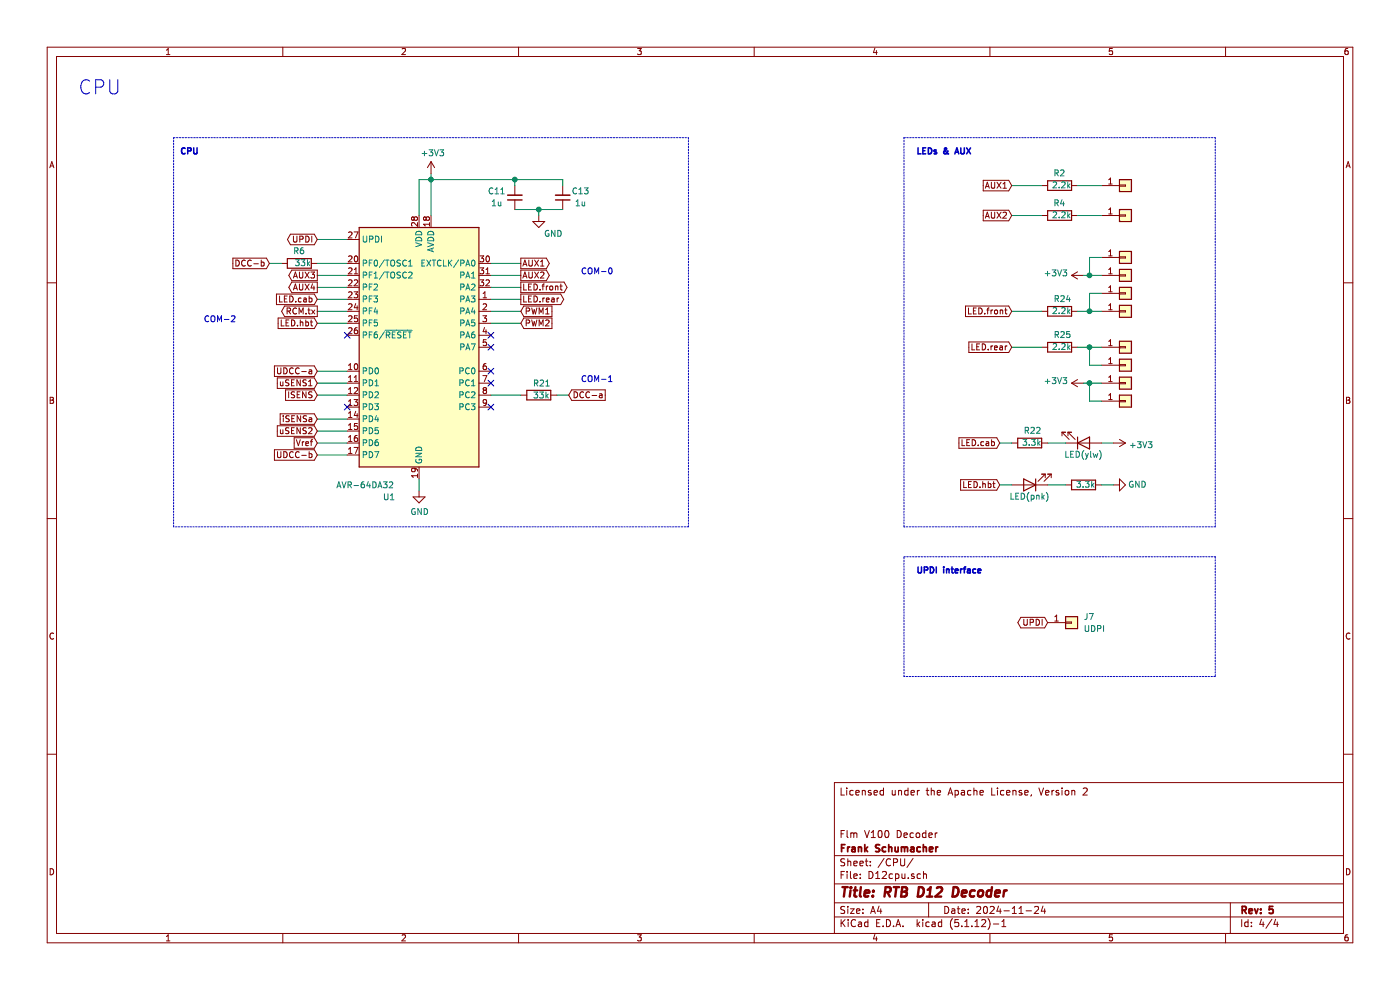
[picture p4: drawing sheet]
EESchema Schematic File Version 4
EELAYER 30 0
EELAYER END
$Descr A4 11693 8268
encoding utf-8
Sheet 4 4
Title "RTB D12 Decoder"
Date "2024-11-24"
Rev "5"
Comp "Frank Schumacher"
Comment1 "Flm V100 Decoder"
Comment2 ""
Comment3 ""
Comment4 "Licensed under the Apache License, Version 2"
$EndDescr
$Comp
L power:GND #PWR0103
U 1 1
P 4500 1800
F 0 "#PWR0103" H 4500 1550 50  0001 C CNN
F 1 "GND" H 4700 1650 50  0000 R CNN
F 2 "" H 4500 1800 50  0001 C CNN
F 3 "" H 4500 1800 50  0001 C CNN
	1    4500 1800
	1    0    0    -1  
$EndComp
$Comp
L Device:C_Small C13
U 1 1
P 4700 1650
F 0 "C13" H 4550 1600 50  0000 C CNN
F 1 "1u" H 4550 1700 50  0000 C CNN
F 2 "Capacitor_SMD:C_0402_1005Metric" H 4700 1650 50  0001 C CNN
F 3 "~" H 4700 1650 50  0001 C CNN
	1    4700 1650
	-1   0    0    1   
$EndComp
Wire Wire Line
	4500 1750 4700 1750
$Comp
L power:+3V3 #PWR0104
U 1 1
P 3600 1450
F 0 "#PWR0104" H 3600 1300 50  0001 C CNN
F 1 "+3V3" H 3615 1623 50  0000 C CNN
F 2 "" H 3600 1450 50  0001 C CNN
F 3 "" H 3600 1450 50  0001 C CNN
	1    3600 1450
	1    0    0    -1  
$EndComp
Text Notes 4850 3200 0    50   ~ 0
COM-1
$Comp
L Device:R R25
U 1 1
P 8850 2900
F 0 "R25" V 8950 2800 50  0000 L CNN
F 1 "2.2k" V 8850 2800 50  0000 L CNN
F 2 "Resistor_SMD:R_0402_1005Metric" V 8780 2900 50  0001 C CNN
F 3 "~" H 8850 2900 50  0001 C CNN
	1    8850 2900
	0    -1   -1   0   
$EndComp
$Comp
L power:+3V3 #PWR0109
U 1 1
P 9050 2300
F 0 "#PWR0109" H 9050 2150 50  0001 C CNN
F 1 "+3V3" V 9065 2428 50  0000 L CNN
F 2 "" H 9050 2300 50  0001 C CNN
F 3 "" H 9050 2300 50  0001 C CNN
	1    9050 2300
	0    -1   -1   0   
$EndComp
Wire Wire Line
	8450 2900 8700 2900
Text GLabel 8450 2900 0    50   Input ~ 0
LED.rear
$Comp
L Device:LED D3
U 1 1
P 9050 3700
F 0 "D3" H 9043 3445 50  0001 C CNN
F 1 "LED(ylw)" H 9050 3800 50  0000 C CNN
F 2 "LED_SMD:LED_0402_1005Metric" H 9050 3700 50  0001 C CNN
F 3 "~" H 9050 3700 50  0001 C CNN
	1    9050 3700
	1    0    0    1   
$EndComp
$Comp
L Device:R R22
U 1 1
P 8600 3700
F 0 "R22" V 8700 3600 50  0000 L CNN
F 1 "3.3k" V 8600 3600 50  0000 L CNN
F 2 "Resistor_SMD:R_0402_1005Metric" V 8530 3700 50  0001 C CNN
F 3 "~" H 8600 3700 50  0001 C CNN
	1    8600 3700
	0    -1   -1   0   
$EndComp
Text GLabel 8350 3700 0    50   Input ~ 0
LED.cab
Text GLabel 4350 2400 2    50   Output ~ 0
LED.front
Wire Wire Line
	2650 2200 2900 2200
Wire Wire Line
	4350 2600 4100 2600
Text Notes 4850 2300 0    50   ~ 0
COM-0
Text Notes 1700 2700 0    50   ~ 0
COM-2\n
Wire Wire Line
	2650 2000 2900 2000
Text GLabel 2650 2000 0    50   BiDi ~ 0
UPDI
$Comp
L power:GND #PWR0110
U 1 1
P 3500 4100
F 0 "#PWR0110" H 3500 3850 50  0001 C CNN
F 1 "GND" H 3505 3927 50  0000 C CNN
F 2 "" H 3500 4100 50  0001 C CNN
F 3 "" H 3500 4100 50  0001 C CNN
	1    3500 4100
	1    0    0    -1  
$EndComp
Wire Wire Line
	2250 2200 2350 2200
Text GLabel 2650 3100 0    50   Input ~ 0
UDCC-a
Text GLabel 2250 2200 0    50   Input ~ 0
DCC-b
$Comp
L MCU_Microchip_ATmega:ATmega4808-M U1
U 1 1
P 3500 2900
F 0 "U1" H 3250 1650 50  0000 C CNN
F 1 "AVR-64DA32" H 3050 1750 50  0000 C CNN
F 2 "Package_DFN_QFN:VQFN-32-1EP_5x5mm_P0.5mm_EP3.1x3.1mm" H 3500 2900 50  0001 C CIN
F 3 "http://ww1.microchip.com/downloads/en/DeviceDoc/40002016A.pdf" H 3500 2900 50  0001 C CNN
	1    3500 2900
	1    0    0    -1  
$EndComp
Text GLabel 4350 2700 2    50   Input ~ 0
PWM2
Text GLabel 4350 2600 2    50   Input ~ 0
PWM1
Wire Wire Line
	4100 2700 4350 2700
$Comp
L Device:R R24
U 1 1
P 8850 2600
F 0 "R24" V 8950 2500 50  0000 L CNN
F 1 "2.2k" V 8850 2500 50  0000 L CNN
F 2 "Resistor_SMD:R_0402_1005Metric" V 8780 2600 50  0001 C CNN
F 3 "~" H 8850 2600 50  0001 C CNN
	1    8850 2600
	0    -1   -1   0   
$EndComp
Wire Wire Line
	8450 2600 8700 2600
Text GLabel 8450 2600 0    50   Input ~ 0
LED.front
Text GLabel 4350 2200 2    50   Output ~ 0
AUX1
Text GLabel 4350 2500 2    50   Output ~ 0
LED.rear
Text GLabel 2650 3300 0    50   Input ~ 0
ISENS
Wire Wire Line
	2900 3100 2650 3100
Text GLabel 2650 3200 0    50   Input ~ 0
uSENS1
Text GLabel 2650 3600 0    50   Input ~ 0
uSENS2
Wire Wire Line
	8350 3700 8450 3700
Wire Wire Line
	8750 3700 8900 3700
Wire Wire Line
	2650 3200 2900 3200
Wire Wire Line
	2900 3800 2650 3800
Wire Wire Line
	2650 3300 2900 3300
Wire Wire Line
	2900 3600 2650 3600
$Comp
L Device:R R6
U 1 1
P 2500 2200
F 0 "R6" V 2600 2150 50  0000 L CNN
F 1 "33k" V 2500 2100 50  0000 L CNN
F 2 "Resistor_SMD:R_0402_1005Metric" V 2430 2200 50  0001 C CNN
F 3 "~" H 2500 2200 50  0001 C CNN
	1    2500 2200
	0    -1   -1   0   
$EndComp
Text GLabel 2650 3800 0    50   Input ~ 0
UDCC-b
Text GLabel 2650 2600 0    50   Output ~ 0
RCM.tx
Wire Wire Line
	2650 2600 2900 2600
$Comp
L Connector_Generic:Conn_01x01 J5
U 1 1
P 9400 2900
F 0 "J5" V 9364 2812 50  0001 R CNN
F 1 "Conn_01x01" V 9273 2812 50  0001 R CNN
F 2 "TestPoint:TestPoint_Pad_1.0x1.0mm" H 9400 2900 50  0001 C CNN
F 3 "~" H 9400 2900 50  0001 C CNN
	1    9400 2900
	1    0    0    -1  
$EndComp
$Comp
L Connector_Generic:Conn_01x01 J9
U 1 1
P 9400 3200
F 0 "J9" V 9364 3112 50  0001 R CNN
F 1 "Conn_01x01" V 9273 3112 50  0001 R CNN
F 2 "TestPoint:TestPoint_Pad_1.0x1.0mm" H 9400 3200 50  0001 C CNN
F 3 "~" H 9400 3200 50  0001 C CNN
	1    9400 3200
	1    0    0    -1  
$EndComp
$Comp
L Connector_Generic:Conn_01x01 J1
U 1 1
P 9400 2600
F 0 "J1" V 9364 2512 50  0001 R CNN
F 1 "Conn_01x01" V 9273 2512 50  0001 R CNN
F 2 "TestPoint:TestPoint_Pad_1.0x1.0mm" H 9400 2600 50  0001 C CNN
F 3 "~" H 9400 2600 50  0001 C CNN
	1    9400 2600
	1    0    0    -1  
$EndComp
$Comp
L Device:C_Small C11
U 1 1
P 4300 1650
F 0 "C11" H 4450 1600 50  0000 C CNN
F 1 "1u" H 4450 1700 50  0000 C CNN
F 2 "Capacitor_SMD:C_0402_1005Metric" H 4300 1650 50  0001 C CNN
F 3 "~" H 4300 1650 50  0001 C CNN
	1    4300 1650
	-1   0    0    1   
$EndComp
Wire Wire Line
	4300 1750 4500 1750
Connection ~ 4500 1750
$Comp
L Device:LED D5
U 1 1
P 8600 4050
F 0 "D5" H 8593 3795 50  0001 C CNN
F 1 "LED(pnk)" H 8600 4150 50  0000 C CNN
F 2 "LED_SMD:LED_0402_1005Metric" H 8600 4050 50  0001 C CNN
F 3 "~" H 8600 4050 50  0001 C CNN
	1    8600 4050
	-1   0    0    1   
$EndComp
$Comp
L Device:R R23
U 1 1
P 9050 4050
F 0 "R23" H 9120 4096 50  0001 L CNN
F 1 "3.3k" V 9050 3950 50  0000 L CNN
F 2 "Resistor_SMD:R_0402_1005Metric" V 8980 4050 50  0001 C CNN
F 3 "~" H 9050 4050 50  0001 C CNN
	1    9050 4050
	0    -1   -1   0   
$EndComp
Text GLabel 8350 4050 0    50   Input ~ 0
LED.hbt
Wire Wire Line
	8350 4050 8450 4050
Wire Wire Line
	9200 4050 9300 4050
$Comp
L power:+3V3 #PWR0120
U 1 1
P 9300 3700
F 0 "#PWR0120" H 9300 3550 50  0001 C CNN
F 1 "+3V3" V 9315 3828 50  0000 L CNN
F 2 "" H 9300 3700 50  0001 C CNN
F 3 "" H 9300 3700 50  0001 C CNN
	1    9300 3700
	0    1    1    0   
$EndComp
Text GLabel 2650 2700 0    50   Input ~ 0
LED.hbt
Wire Wire Line
	2900 2700 2650 2700
Wire Notes Line
	1450 4400 1450 1150
Wire Notes Line
	1450 1150 5750 1150
Wire Notes Line
	5750 1150 5750 4400
Wire Notes Line
	5750 4400 1450 4400
Wire Wire Line
	3500 4000 3500 4100
Wire Wire Line
	3500 1500 3600 1500
Wire Wire Line
	4700 1500 4700 1550
Wire Wire Line
	3500 1500 3500 1800
Wire Wire Line
	4300 1550 4300 1500
Connection ~ 4300 1500
Wire Wire Line
	4300 1500 4700 1500
Wire Wire Line
	3600 1800 3600 1500
Connection ~ 3600 1500
Wire Wire Line
	3600 1500 4300 1500
Wire Wire Line
	3600 1450 3600 1500
Text Notes 1500 1300 0    50   ~ 10
CPU
Wire Notes Line
	7550 1150 10150 1150
Wire Notes Line
	10150 1150 10150 4400
Wire Notes Line
	10150 4400 7550 4400
Wire Notes Line
	7550 4400 7550 1150
Text Notes 7650 1300 0    50   ~ 10
LEDs & AUX
Text Notes 7650 4800 0    50   ~ 10
UPDI interface
Wire Notes Line
	7550 5650 7550 4650
Wire Notes Line
	10150 5650 7550 5650
Wire Notes Line
	10150 4650 10150 5650
Wire Notes Line
	7550 4650 10150 4650
Text GLabel 8750 5200 0    50   BiDi ~ 0
UPDI
$Comp
L Connector_Generic:Conn_01x01 J7
U 1 1
P 8950 5200
F 0 "J7" H 9050 5250 50  0000 L CNN
F 1 "UDPI" H 9050 5150 50  0000 L CNN
F 2 "RTB:DummyNet-Connector" H 8950 5200 50  0001 C CNN
F 3 "~" H 8950 5200 50  0001 C CNN
	1    8950 5200
	1    0    0    -1  
$EndComp
NoConn ~ 4100 3200
NoConn ~ 4100 3100
NoConn ~ 4100 2900
NoConn ~ 2900 2800
Wire Wire Line
	4100 2200 4350 2200
Wire Wire Line
	4100 2300 4350 2300
Wire Wire Line
	4100 2400 4350 2400
Text GLabel 4350 2300 2    50   Output ~ 0
AUX2
Wire Wire Line
	4100 2500 4350 2500
Text GLabel 2650 3700 0    50   Input ~ 0
Vref
Wire Wire Line
	2650 3700 2900 3700
Wire Wire Line
	4100 3300 4350 3300
Text GLabel 4750 3300 2    50   Input ~ 0
DCC-a
Wire Wire Line
	4750 3300 4650 3300
$Comp
L Device:R R21
U 1 1
P 4500 3300
F 0 "R21" V 4400 3250 50  0000 L CNN
F 1 "33k" V 4500 3250 50  0000 L CNN
F 2 "Resistor_SMD:R_0402_1005Metric" V 4430 3300 50  0001 C CNN
F 3 "~" H 4500 3300 50  0001 C CNN
	1    4500 3300
	0    1    1    0   
$EndComp
NoConn ~ 4100 3400
NoConn ~ 4100 2800
Wire Wire Line
	8750 4050 8900 4050
Wire Wire Line
	9200 3700 9300 3700
$Comp
L power:GND #PWR0102
U 1 1
P 9300 4050
F 0 "#PWR0102" H 9300 3800 50  0001 C CNN
F 1 "GND" V 9300 3850 50  0000 C CNN
F 2 "" H 9300 4050 50  0001 C CNN
F 3 "" H 9300 4050 50  0001 C CNN
	1    9300 4050
	0    -1   -1   0   
$EndComp
Text GLabel 2650 2500 0    50   Input ~ 0
LED.cab
Wire Wire Line
	2650 2500 2900 2500
$Comp
L Device:R R2
U 1 1
P 8850 1550
F 0 "R2" V 8950 1500 50  0000 L CNN
F 1 "2.2k" V 8850 1450 50  0000 L CNN
F 2 "Resistor_SMD:R_0402_1005Metric" V 8780 1550 50  0001 C CNN
F 3 "~" H 8850 1550 50  0001 C CNN
	1    8850 1550
	0    -1   -1   0   
$EndComp
$Comp
L Device:R R4
U 1 1
P 8850 1800
F 0 "R4" V 8950 1750 50  0000 L CNN
F 1 "2.2k" V 8850 1700 50  0000 L CNN
F 2 "Resistor_SMD:R_0402_1005Metric" V 8780 1800 50  0001 C CNN
F 3 "~" H 8850 1800 50  0001 C CNN
	1    8850 1800
	0    -1   -1   0   
$EndComp
Text GLabel 8450 1550 0    50   Input ~ 0
AUX1
Wire Wire Line
	8450 1550 8700 1550
Text GLabel 8450 1800 0    50   Input ~ 0
AUX2
Wire Wire Line
	8450 1800 8700 1800
Text GLabel 2650 2300 0    50   Output ~ 0
AUX3
Wire Wire Line
	2650 2300 2900 2300
Text GLabel 2650 2400 0    50   Output ~ 0
AUX4
Wire Wire Line
	2650 2400 2900 2400
$Comp
L Connector_Generic:Conn_01x01 J16
U 1 1
P 9400 1550
F 0 "J16" H 9500 1600 50  0001 L CNN
F 1 "Aux1" H 9500 1500 50  0001 L CNN
F 2 "RTB:DummyNet-Connector" H 9400 1550 50  0001 C CNN
F 3 "~" H 9400 1550 50  0001 C CNN
	1    9400 1550
	1    0    0    -1  
$EndComp
Wire Wire Line
	9000 1550 9200 1550
$Comp
L Connector_Generic:Conn_01x01 J17
U 1 1
P 9400 1800
F 0 "J17" H 9500 1850 50  0001 L CNN
F 1 "Aux2" H 9500 1750 50  0001 L CNN
F 2 "RTB:DummyNet-Connector" H 9400 1800 50  0001 C CNN
F 3 "~" H 9400 1800 50  0001 C CNN
	1    9400 1800
	1    0    0    -1  
$EndComp
Wire Wire Line
	9000 1800 9200 1800
$Comp
L Connector_Generic:Conn_01x01 J18
U 1 1
P 9400 2450
F 0 "J18" V 9364 2362 50  0001 R CNN
F 1 "Conn_01x01" V 9273 2362 50  0001 R CNN
F 2 "RTB:DummyNet-Connector" H 9400 2450 50  0001 C CNN
F 3 "~" H 9400 2450 50  0001 C CNN
	1    9400 2450
	1    0    0    -1  
$EndComp
Wire Wire Line
	9000 2600 9100 2600
Wire Wire Line
	9100 2600 9100 2450
Wire Wire Line
	9100 2450 9200 2450
Connection ~ 9100 2600
Wire Wire Line
	9100 2600 9200 2600
$Comp
L Connector_Generic:Conn_01x01 J19
U 1 1
P 9400 3050
F 0 "J19" V 9364 2962 50  0001 R CNN
F 1 "Conn_01x01" V 9273 2962 50  0001 R CNN
F 2 "RTB:DummyNet-Connector" H 9400 3050 50  0001 C CNN
F 3 "~" H 9400 3050 50  0001 C CNN
	1    9400 3050
	1    0    0    -1  
$EndComp
Wire Wire Line
	9000 2900 9100 2900
Wire Wire Line
	9200 3050 9100 3050
Wire Wire Line
	9100 3050 9100 2900
Connection ~ 9100 2900
Wire Wire Line
	9100 2900 9200 2900
Wire Wire Line
	9050 2300 9100 2300
$Comp
L power:+3V3 #PWR0111
U 1 1
P 9050 3200
F 0 "#PWR0111" H 9050 3050 50  0001 C CNN
F 1 "+3V3" V 9065 3328 50  0000 L CNN
F 2 "" H 9050 3200 50  0001 C CNN
F 3 "" H 9050 3200 50  0001 C CNN
	1    9050 3200
	0    -1   -1   0   
$EndComp
Wire Wire Line
	9050 3200 9100 3200
$Comp
L Connector_Generic:Conn_01x01 J8
U 1 1
P 9400 2300
F 0 "J8" V 9364 2212 50  0001 R CNN
F 1 "Conn_01x01" V 9273 2212 50  0001 R CNN
F 2 "TestPoint:TestPoint_Pad_1.0x1.0mm" H 9400 2300 50  0001 C CNN
F 3 "~" H 9400 2300 50  0001 C CNN
	1    9400 2300
	1    0    0    -1  
$EndComp
$Comp
L Connector_Generic:Conn_01x01 J20
U 1 1
P 9400 2150
F 0 "J20" V 9364 2062 50  0001 R CNN
F 1 "Conn_01x01" V 9273 2062 50  0001 R CNN
F 2 "TestPoint:TestPoint_Pad_1.0x1.0mm" H 9400 2150 50  0001 C CNN
F 3 "~" H 9400 2150 50  0001 C CNN
	1    9400 2150
	1    0    0    -1  
$EndComp
Wire Wire Line
	9200 2150 9100 2150
Wire Wire Line
	9100 2150 9100 2300
Connection ~ 9100 2300
Wire Wire Line
	9100 2300 9200 2300
$Comp
L Connector_Generic:Conn_01x01 J21
U 1 1
P 9400 3350
F 0 "J21" V 9364 3262 50  0001 R CNN
F 1 "Conn_01x01" V 9273 3262 50  0001 R CNN
F 2 "TestPoint:TestPoint_Pad_1.0x1.0mm" H 9400 3350 50  0001 C CNN
F 3 "~" H 9400 3350 50  0001 C CNN
	1    9400 3350
	1    0    0    -1  
$EndComp
Wire Wire Line
	9200 3350 9100 3350
Wire Wire Line
	9100 3350 9100 3200
Connection ~ 9100 3200
Wire Wire Line
	9100 3200 9200 3200
NoConn ~ 2900 3400
Text GLabel 2650 3500 0    50   Input ~ 0
iSENSa
Wire Wire Line
	2650 3500 2900 3500
Text Notes 650  800  0    118  ~ 0
CPU
Wire Wire Line
	4500 1750 4500 1800
$EndSCHEMATC
